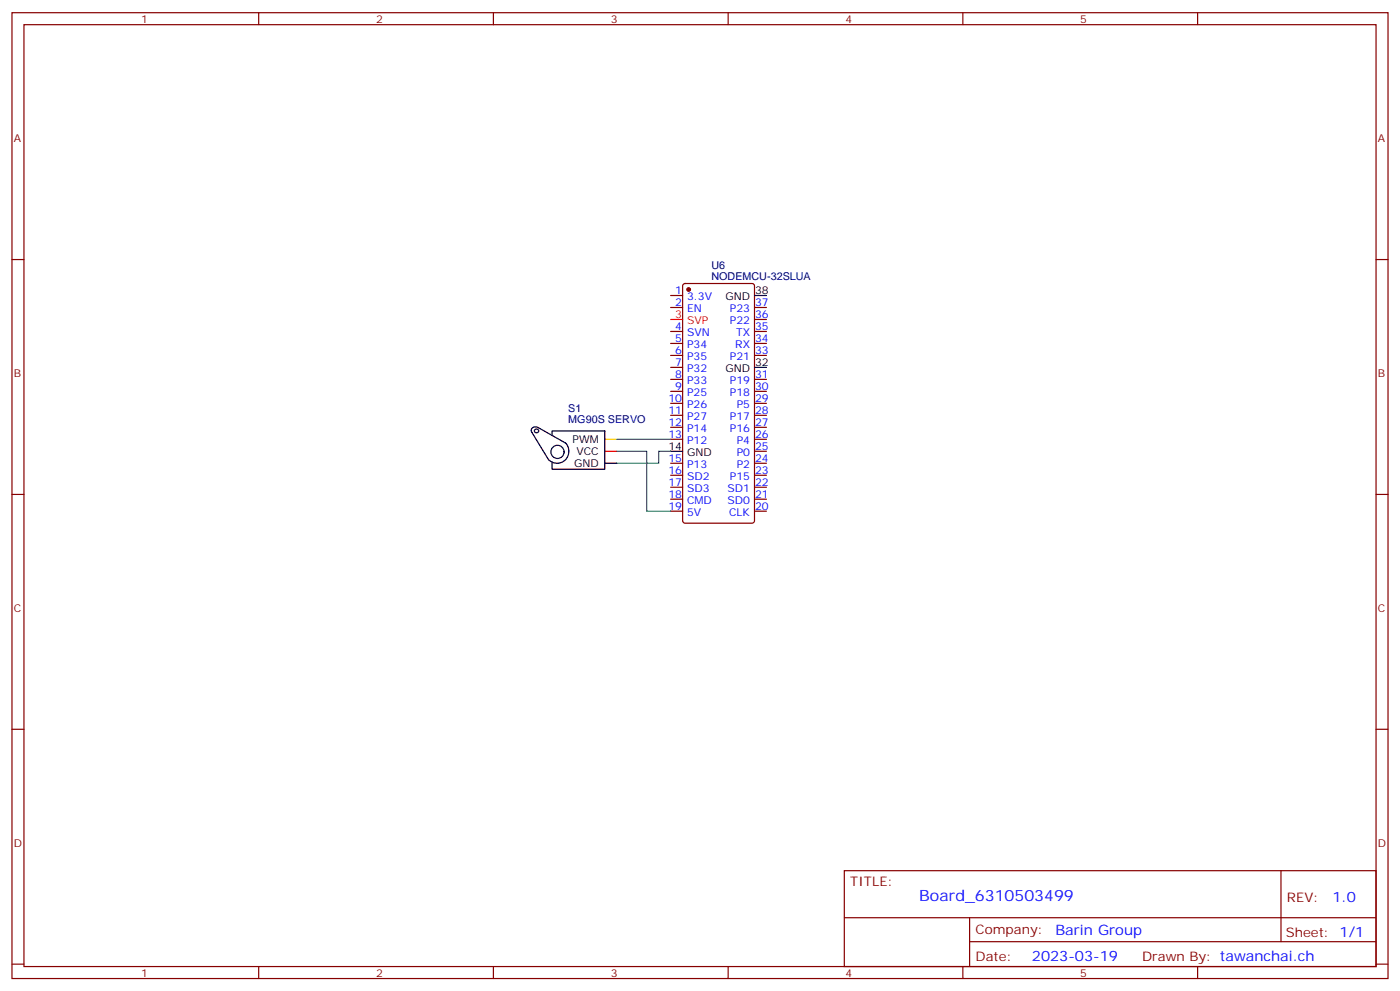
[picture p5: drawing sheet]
<svg xmlns="http://www.w3.org/2000/svg" width="412mm" height="292mm" viewBox="0 0 412 292" stroke-linecap="round" stroke-linejoin="round" font-family="sans-serif">
<g fill="none" stroke="#870000" stroke-width=".35">
<path d="M3.5 3.7h405.4v284.4h-405.4zM7.1 7.3h398.2v277.3h-398.2zM76.2 3.7v3.6M145.3 3.7v3.6M214.5 3.7v3.6M283.6 3.7v3.6M352.8 3.7v3.6M3.5 76.4h3.6M405.3 76.4h3.6M197.6 87h3.5M197.6 90.5h3.5M197.6 97.6h3.5"/>
<path d="M201.3 83.7l.5-.2h19.7l.7 .4v69.4l-.4 .7h-20l-.7-.4v-69.4zM222.2 90.5h3.6M222.2 97.6h3.6M222.2 94.1h3.6M197.6 101.1h3.5M197.6 104.6h3.5M197.6 108.2h3.5M197.6 111.7h3.5M197.6 115.2h3.5M197.6 118.7h3.5M222.2 101.1h3.6M222.2 104.6h3.6"/>
<path d="M222.2 111.7h3.6M222.2 115.2h3.6M222.2 118.7h3.6M197.6 122.3h3.5M197.6 125.8h3.5M197.6 129.3h3.5M197.6 136.4h3.5M197.6 139.9h3.5M222.2 122.3h3.6M222.2 125.8h3.6M222.2 129.3h3.6M222.2 136.4h3.6"/>
<path d="M222.2 139.9h3.6M222.2 132.9h3.6M3.5 145.6h3.6M197.6 143.4h3.5M197.6 147h3.5M197.6 150.5h3.5M222.2 143.4h3.6M222.2 147h3.6M222.2 150.5h3.6M405.3 145.6h3.6M3.5 214.7h3.6M405.3 214.7h3.6"/>
<path d="M248.7 256.3h156.6v28.3h-156.6zM377.3 256.4v20.8M248.7 270.2h156.5M285.6 277.2h119.6M285.6 270.2v14.1M3.5 283.8h3.6M76.2 284.6v3.5M145.3 284.6v3.5M214.5 284.6v3.5M283.6 284.6v3.5M352.8 284.6v3.5M405.3 283.8h3.6"/>
</g>
<path d="M178.2 129.3h3.5" fill="none" stroke="#fc0" stroke-width=".35"/>
<g fill="none" stroke="#000" stroke-width=".35">
<path d="M222.2 87h3.6M222.2 108.2h3.6M156.6 127.2l5 8.1M158.3 125.7a1.16 1.16 0 0 0-1.4 .3 1.16 1.16 0 0 0-.2 1.3M158.4 125.8l8.1 4.6M162.6 127.9v-1h15.6v11.2h-15.6v-2.1M166.6 130.4a3.5 3.5 0 0 1 0 4.9 3.5 3.5 0 0 1-5 .1M178.2 136.4h3.5M197.6 132.9h3.5"/>
<circle cx="158.1" cy="126.9" r=".61"/>
<circle cx="164.2" cy="133" r="1.94"/>
</g>
<path d="M197.6 94.1h3.5M178.2 132.9h3.5" fill="none" stroke="#f00" stroke-width=".35"/>
<circle cx="202.8" cy="85.2" r=".53" fill="#870000" stroke="#870000" stroke-width=".35"/>
<path d="M181.7 132.9h8.8v17.6h7.1M181.7 129.3h15.9M197.6 132.9h-3.6v3.5h-12.3" fill="none" stroke="#008700" stroke-width=".35"/>
<text font-size="4.6" fill="#00f" x="270.8" y="265.4">Board_6310503499</text>
<g font-size="4.2" fill="#00f">
<text x="392.5" y="265.6">1.0</text>
<text x="310.9" y="275.2">Barin Group</text>
<text x="304" y="283">2023-03-19</text>
</g>
<g font-size="3.9" fill="#800">
<text x="250.5" y="260.9">TITLE:</text>
<text x="379.1" y="265.6">REV:</text>
<text x="287.4" y="275.1">Company:</text>
<text x="378.7" y="275.7">Sheet: 1/1</text>
<text x="287.4" y="282.8">Date:</text>
<text x="336.4" y="282.9">Drawn By: tawanchai.ch</text>
</g>
<g font-size="3.2" fill="#800">
<text x="41.6" y="6.7">1</text>
<text x="110.8" y="6.7">2</text>
<text x="179.9" y="6.7">3</text>
<text x="249.1" y="6.7">4</text>
<text x="318.2" y="6.7">5</text>
<text x="4.1" y="41.8">A</text>
<text x="405.9" y="41.8">A</text>
<text x="4.1" y="111">B</text>
<text x="405.9" y="111">B</text>
<text x="4.1" y="180.1">C</text>
<text x="405.9" y="180.1">C</text>
<text x="4.1" y="249.3">D</text>
<text x="405.9" y="249.3">D</text>
<text x="41.6" y="287.5">1</text>
<text x="110.8" y="287.5">2</text>
<text x="179.9" y="287.5">3</text>
<text x="249.1" y="287.5">4</text>
<text x="318.2" y="287.5">5</text>
</g>
<g font-size="3.2" fill="#000080">
<text x="209.6" y="82.4">NODEMCU-32SLUA</text>
<text x="209.6" y="79.3">U6</text>
<text x="167.4" y="124.6">MG90S SERVO</text>
<text x="167.4" y="121.4">S1</text>
</g>
<g font-size="3.2" fill="#00f">
<text x="198.9" y="86.6">1</text>
<text x="202.4" y="88.4">3.3V</text>
<text x="198.9" y="90.2">2</text>
<text x="202.4" y="91.9">EN</text>
<text x="215" y="95.5">P22</text>
<text x="215" y="91.9">P23</text>
<text x="222.4" y="93.7">36</text>
<text x="222.4" y="90.2">37</text>
<text x="198.9" y="97.2">4</text>
<text x="198.9" y="100.8">5</text>
<text x="202.4" y="99">SVN</text>
<text x="216.8" y="99">TX</text>
<text x="222.4" y="100.8">34</text>
<text x="222.4" y="97.2">35</text>
<text x="198.9" y="104.3">6</text>
<text x="198.9" y="107.8">7</text>
<text x="202.4" y="102.5">P34</text>
<text x="202.4" y="106">P35</text>
<text x="215" y="106">P21</text>
<text x="216.6" y="102.5">RX</text>
<text x="222.4" y="104.3">33</text>
<text x="198.9" y="111.3">8</text>
<text x="202.4" y="109.6">P32</text>
<text x="202.4" y="113.1">P33</text>
<text x="215" y="113.1">P19</text>
<text x="222.4" y="111.3">31</text>
<text x="196.9" y="118.4">10</text>
<text x="198.9" y="114.9">9</text>
<text x="202.4" y="116.6">P25</text>
<text x="215" y="116.6">P18</text>
<text x="222.4" y="118.4">29</text>
<text x="222.4" y="114.9">30</text>
<text x="196.9" y="121.9">11</text>
<text x="196.9" y="125.4">12</text>
<text x="202.4" y="120.2">P26</text>
<text x="202.4" y="123.7">P27</text>
<text x="215" y="123.7">P17</text>
<text x="217" y="120.2">P5</text>
<text x="222.4" y="125.4">27</text>
<text x="222.4" y="121.9">28</text>
<text x="196.9" y="129">13</text>
<text x="202.4" y="127.2">P14</text>
<text x="202.4" y="130.7">P12</text>
<text x="215" y="127.2">P16</text>
<text x="217" y="130.7">P4</text>
<text x="222.4" y="129">26</text>
<text x="196.9" y="136">15</text>
<text x="202.4" y="137.8">P13</text>
<text x="217" y="137.8">P2</text>
<text x="217" y="134.3">P0</text>
<text x="222.4" y="136">24</text>
<text x="222.4" y="132.5">25</text>
<text x="196.9" y="139.6">16</text>
<text x="196.9" y="143.1">17</text>
<text x="202.4" y="141.3">SD2</text>
<text x="215" y="141.3">P15</text>
<text x="222.4" y="143.1">22</text>
<text x="222.4" y="139.6">23</text>
<text x="196.9" y="146.6">18</text>
<text x="202.4" y="144.9">SD3</text>
<text x="202.4" y="148.4">CMD</text>
<text x="214.3" y="148.4">SD0</text>
<text x="214.3" y="144.9">SD1</text>
<text x="222.4" y="146.6">21</text>
<text x="196.9" y="150.1">19</text>
<text x="202.4" y="151.9">5V</text>
<text x="214.8" y="151.9">CLK</text>
<text x="222.4" y="150.1">20</text>
</g>
<g font-size="3.2">
<text x="213.7" y="88.4">GND</text>
<text x="222.4" y="86.6">38</text>
<text x="222.4" y="107.8">32</text>
<text x="213.7" y="109.6">GND</text>
<text x="168.7" y="130.4">PWM</text>
<text x="169.1" y="137.4">GND</text>
<text x="169.8" y="133.9">VCC</text>
<text x="196.9" y="132.5">14</text>
<text x="202.4" y="134.3">GND</text>
</g>
<g font-size="3.2" fill="#f00">
<text x="198.9" y="93.7">3</text>
<text x="202.4" y="95.5">SVP</text>
</g>
</svg>
